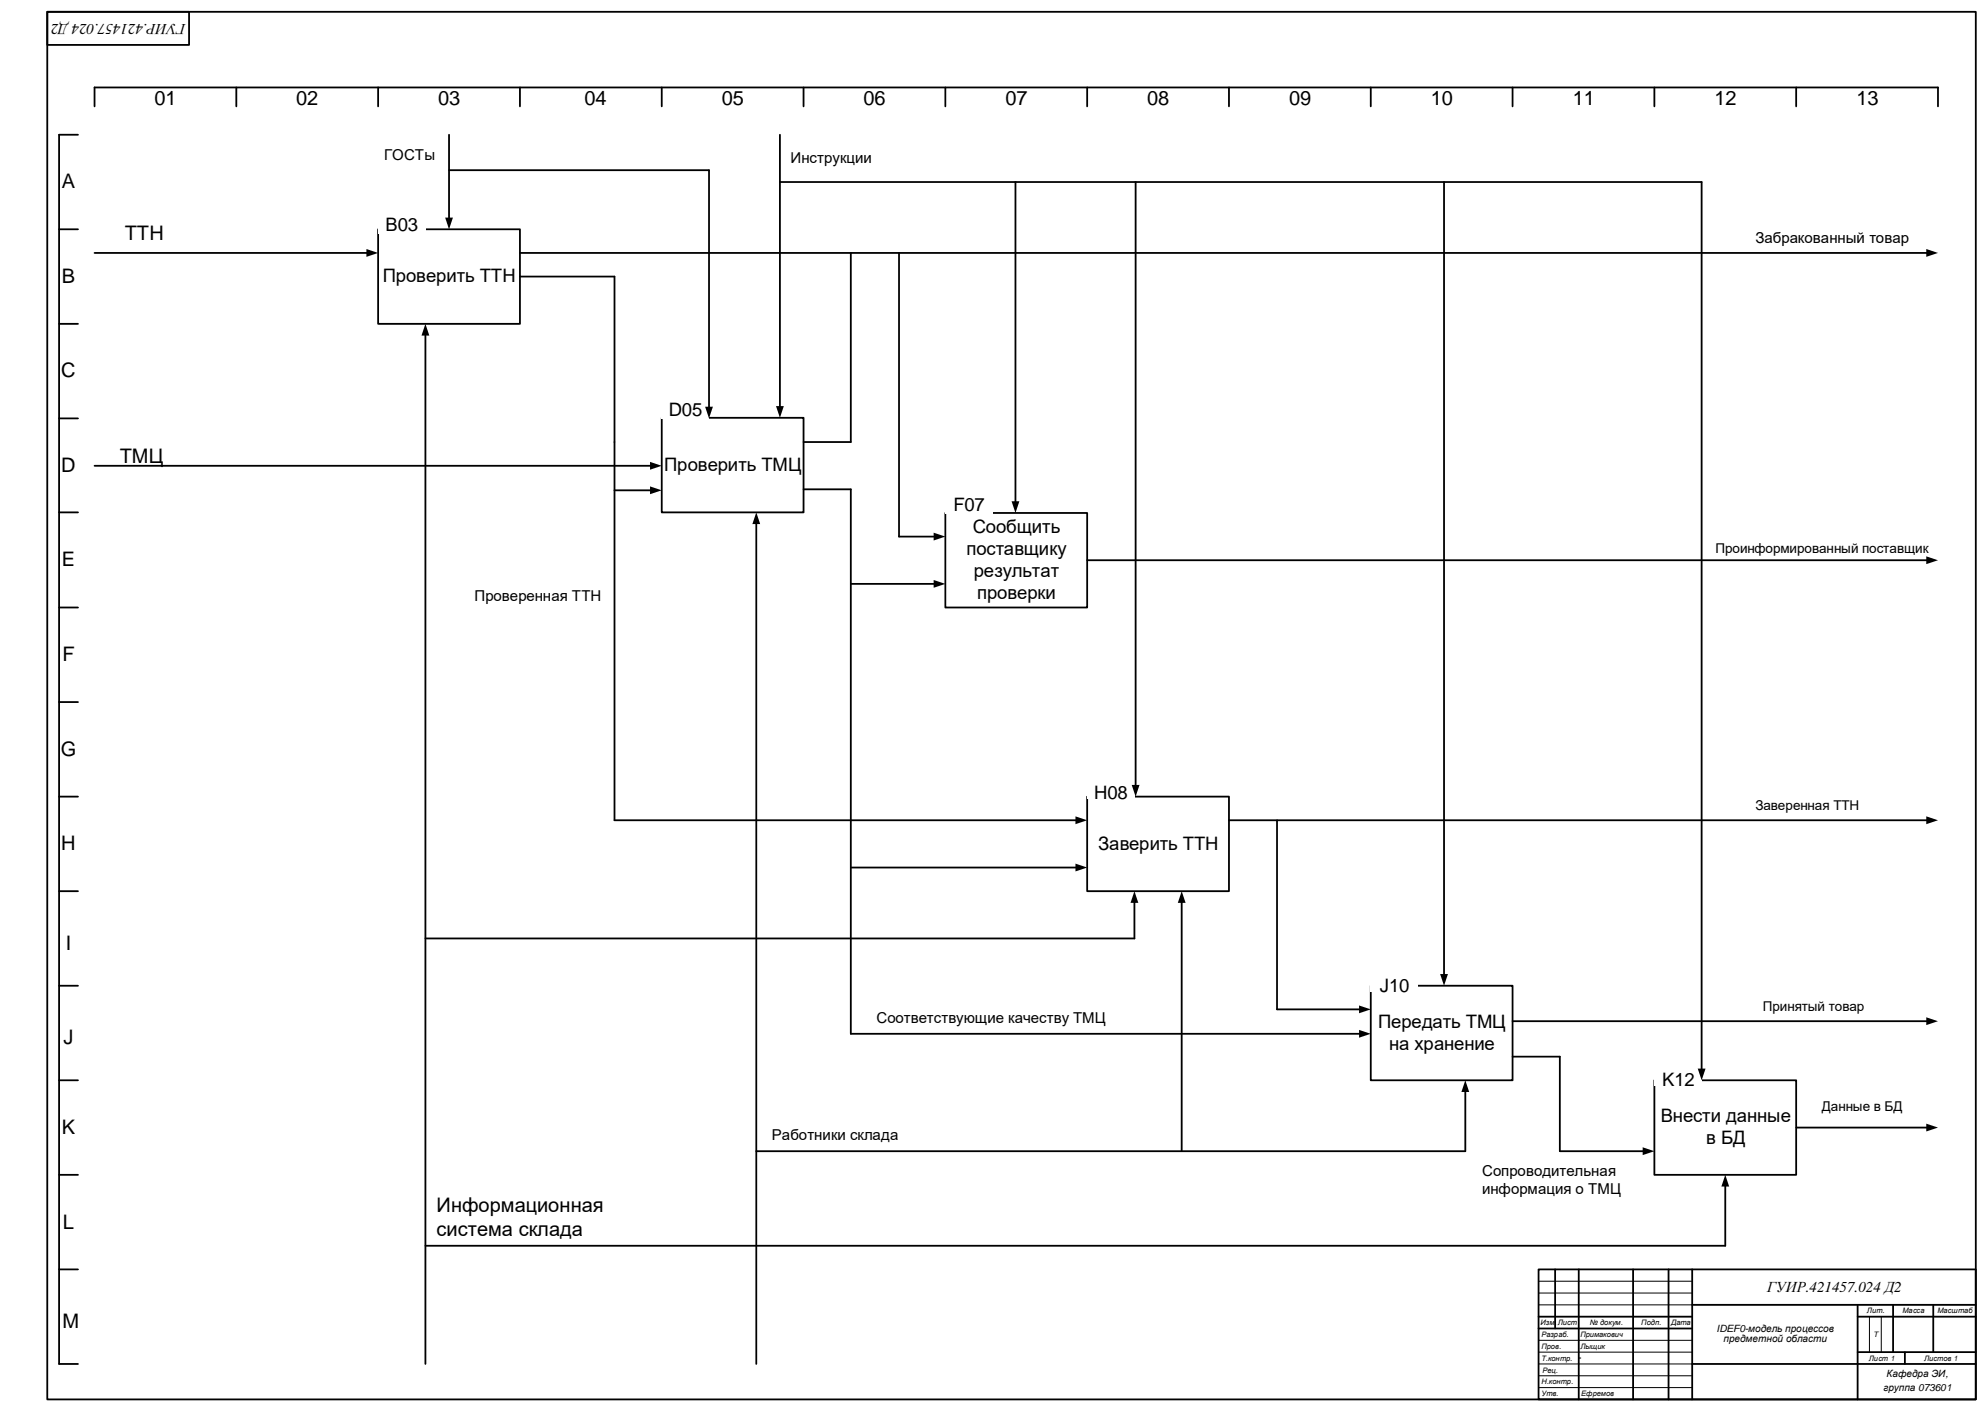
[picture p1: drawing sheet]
<svg xmlns="http://www.w3.org/2000/svg" width="840mm" height="597mm" viewBox="0 0 840 597" stroke-linecap="round" stroke-linejoin="round" font-family="sans-serif">
<g fill="none" stroke="#000" stroke-width=".76">
<path d="M20 5h816v587h-816zM20 5h60v14h-60zM100 37v8M160 37v8M220 37v8M280 37v8M340 37v8M400 37v8M460 37v8M520 37v8M580 37v8M640 37v8"/>
<path d="M700 37v8M760 37v8M33 57h-8v520M40 45v-8h780v8M25 97h8M160 97h60v40h-60zM25 137h8M25 177h8M25 216.8h8M400 217h60v40h-60zM25 257h8M25 297h8"/>
<path d="M25 337h8M460 337h60v40h-60zM25 377h8M25 417h8M580 417h60v40h-60zM25 457h8M25 497h8M25 537h8M651 537h185v55h-185zM658 537v25M668 537v55M691 537v55"/>
<path d="M706 537v55M716 537v55M651 557h65M716 552h120M786 557h50M786 552v40M801 552v20M818 552v20M651 562h65M716 577h120M786 572h50M806 572v5"/>
</g>
<path d="M651 552h65M651 547h65M651 542h65M791 557v15M796 557v15M651 567h65M651 572h65M651 577h65M651 582h65M651 587h65" fill="none" stroke="#000" stroke-width=".42"/>
<g fill="#fff">
<path d="M160 91.8h20v7h-20z" fill-rule="evenodd"/>
<path d="M400 210.3h20v7h-20z" fill-rule="evenodd"/>
<path d="M460 333.2h20v5h-20z" fill-rule="evenodd"/>
<path d="M580 414.5h20v5h-20z" fill-rule="evenodd"/>
</g>
<path d="M700 457h60v40h-60z" fill="none" stroke="#000" stroke-width=".76"/>
<path d="M700 454.5h20v5h-20z" fill-rule="evenodd" fill="#fff"/>
<path d="M668 574.5h.9" fill="none" stroke="#000" stroke-width=".42"/>
<path d="M280 176.7h60v40.1h-60zM25 577h8" fill="none" stroke="#000" stroke-width=".76"/>
<path d="M280 170h20v7h-20z" fill-rule="evenodd" fill="#fff"/>
<path d="M40 107h115.5" fill="none" stroke="#000" stroke-width=".76"/>
<path d="M155 105.4l5 1.6-5 1.7z" fill="#000"/>
<path d="M52.8 93.9h16.5v10.2h-16.5z" fill-rule="evenodd" fill="#fff"/>
<g fill="none" stroke="#000" stroke-width=".76">
<path d="M190 57v35.5M330 57v115.2M190 72h110v100.5M330 77h390v375.5M429.7 77v135.5M480.5 77v255.5M611 77v335.5M220 117h40v230h195.5M220 107h595.5M360 107v80h-20M380.4 107v120h15.1M180 141.5v435.5"/>
<path d="M40 197h235.5M260 207.4h15.5M340 207h20v230.3h215.5M320 221.3v355.7M460 237h355.5M360 247h35.5M520 347h295.5M540.3 347v80h35.2M360 367h95.5M480 381.5v15.5h-300M500 381.5v105.5M640 432h175.5"/>
<path d="M640 447h20v40h35.5M620 461.5v25.5h-300M760 477h55.5M730 501.5v25.5h-550"/>
</g>
<g fill="#000">
<path d="M188.3 92h3.4l-1.7 5zM815 105.4l5 1.6-5 1.7zM180 137l1.7 5h-3.3zM298.3 172h3.3l-1.6 5zM328.3 171.8h3.3l-1.6 4.9zM275 195.4l5 1.6-5 1.7zM275 205.8l5 1.6-5 1.7zM428 212h3.3l-1.6 5zM320 216.8l1.7 4.9h-3.3zM395 225.3l5 1.7-5 1.6zM815 235.3l5 1.7-5 1.7zM395 245.3l5 1.7-5 1.7z"/>
<path d="M478.8 332h3.4l-1.7 5zM455 345.3l5 1.7-5 1.7zM815 345.3l5 1.7-5 1.7zM455 365.3l5 1.7-5 1.6zM480 377l1.7 5h-3.4zM500 377l1.6 5h-3.3zM609.3 412h3.4l-1.7 5zM575 435.7l5 1.6-5 1.7zM575 425.3l5 1.7-5 1.6zM815 430.4l5 1.6-5 1.7zM718.3 452h3.3l-1.6 5zM620 457l1.7 5h-3.4z"/>
<path d="M815 475.4l5 1.6-5 1.7zM695 485.3l5 1.7-5 1.7zM730 497l1.7 5h-3.4z"/>
</g>
<g font-size="8.5">
<text x="65.3" y="44.6">01</text>
<text x="125.3" y="44.6">02</text>
<text x="185.3" y="44.6">03</text>
<text x="247.4" y="44.6">04</text>
<text x="305.4" y="44.6">05</text>
<text x="365.4" y="44.6">06</text>
<text x="425.4" y="44.6">07</text>
<text x="485.4" y="44.6">08</text>
<text x="545.4" y="44.6">09</text>
<text x="605.4" y="44.6">10</text>
<text x="665.5" y="44.6">11</text>
<text x="725.5" y="44.6">12</text>
<text x="785.5" y="44.6">13</text>
<text x="26.2" y="79.6">A</text>
<text x="52.8" y="101.6">ТТН</text>
<text x="26.2" y="119.6">B</text>
<text x="25.9" y="159.6">C</text>
<text x="50.7" y="195.9">ТМЦ</text>
<text x="25.9" y="199.6">D</text>
<text x="26.2" y="239.6">E</text>
<text x="26.4" y="279.6">F</text>
<text x="25.7" y="319.7">G</text>
<text x="25.9" y="359.7">H</text>
<text x="27.8" y="401.7">I</text>
<text x="26.9" y="441.7">J</text>
<text x="26.2" y="479.7">K</text>
<text x="184.7" y="512.6">Информационная</text>
<text x="26.7" y="519.7">L</text>
<text x="184.7" y="522.8">система склада</text>
<text x="26.5" y="561.7">M</text>
</g>
<g font-size="7.8">
<text x="163.1" y="97.6">В03</text>
<text x="162" y="119.4">Проверить ТТН</text>
<text x="283" y="175.9">D05</text>
<text x="281.1" y="199.2">Проверить ТМЦ</text>
<text x="403.4" y="216.2">F07</text>
<text x="411.6" y="225.4">Сообщить</text>
<text x="408.9" y="234.8">поставщику</text>
<text x="412.1" y="244.1">результат</text>
<text x="413.4" y="253.4">проверки</text>
<text x="463" y="338.1">H08</text>
<text x="464.7" y="359.5">Заверить ТТН</text>
<text x="583.9" y="419.5">J10</text>
<text x="583.1" y="434.8">Передать ТМЦ</text>
<text x="587.7" y="444.1">на хранение</text>
<text x="703.3" y="459.5">K12</text>
<text x="702.7" y="474.8">Внести данные</text>
<text x="721.9" y="484.2">в БД</text>
</g>
<g font-size="6.4">
<text x="78.5" y="10.1" transform="rotate(-180 78.5 10.1)">ГУИР.421457.024 Д2</text>
<text x="326.6" y="482.2">Работники склада</text>
</g>
<g font-size="6.3">
<text x="162.6" y="67.7">ГОСТы</text>
<text x="334.5" y="68.9">Инструкции</text>
<text x="742.8" y="102.7">Забракованный товар</text>
<text x="200.8" y="254.2">Проверенная ТТН</text>
<text x="370.8" y="432.8">Соответствующие качеству ТМЦ</text>
<text x="627.1" y="497.4">Сопроводительная</text>
<text x="627.1" y="505">информация о ТМЦ</text>
<text x="747.7" y="546.6">ГУИР.421457.024 Д2</text>
</g>
<g font-size="5.7">
<text x="725.9" y="233.8">Проинформированный поставщик</text>
<text x="742.8" y="342.6">Заверенная ТТН</text>
<text x="745.9" y="427.6">Принятый товар</text>
<text x="770.9" y="470.1">Данные в БД</text>
</g>
<g font-size="4.2">
<text x="726.3" y="563.6">IDEF0-модель процессов</text>
<text x="729.3" y="567.9">предметной области</text>
<text x="798.3" y="582.6">Кафедра ЭИ,</text>
<text x="796.9" y="588.4">группа 073601</text>
</g>
<g font-size="3.2">
<text x="790" y="555.6">Лит.</text>
<text x="805" y="555.6">Масса</text>
<text x="819.8" y="555.6">Масштаб</text>
<text x="651.8" y="560.6">Изм.</text>
<text x="659.1" y="560.6">Лист</text>
<text x="672.7" y="560.6">№ докум.</text>
<text x="694.5" y="560.6">Подп.</text>
<text x="707.1" y="560.6">Дата</text>
<text x="652.2" y="565.7">Разраб.</text>
<text x="668.7" y="565.6">Примакович</text>
<text x="792.7" y="565.7">T</text>
<text x="652.2" y="570.7">Пров.</text>
<text x="652.2" y="575.7">Т.контр.</text>
<text x="668.7" y="570.7">Лыщик</text>
<text x="790.8" y="575.7">Лист 1</text>
<text x="814.1" y="575.7">Листов 1</text>
<text x="652.6" y="580.7">Рец.</text>
<text x="652.2" y="585.7">Н.контр.</text>
<text x="652.2" y="590.7">Утв.</text>
<text x="669.1" y="590.7">Ефремов</text>
</g>
</svg>
